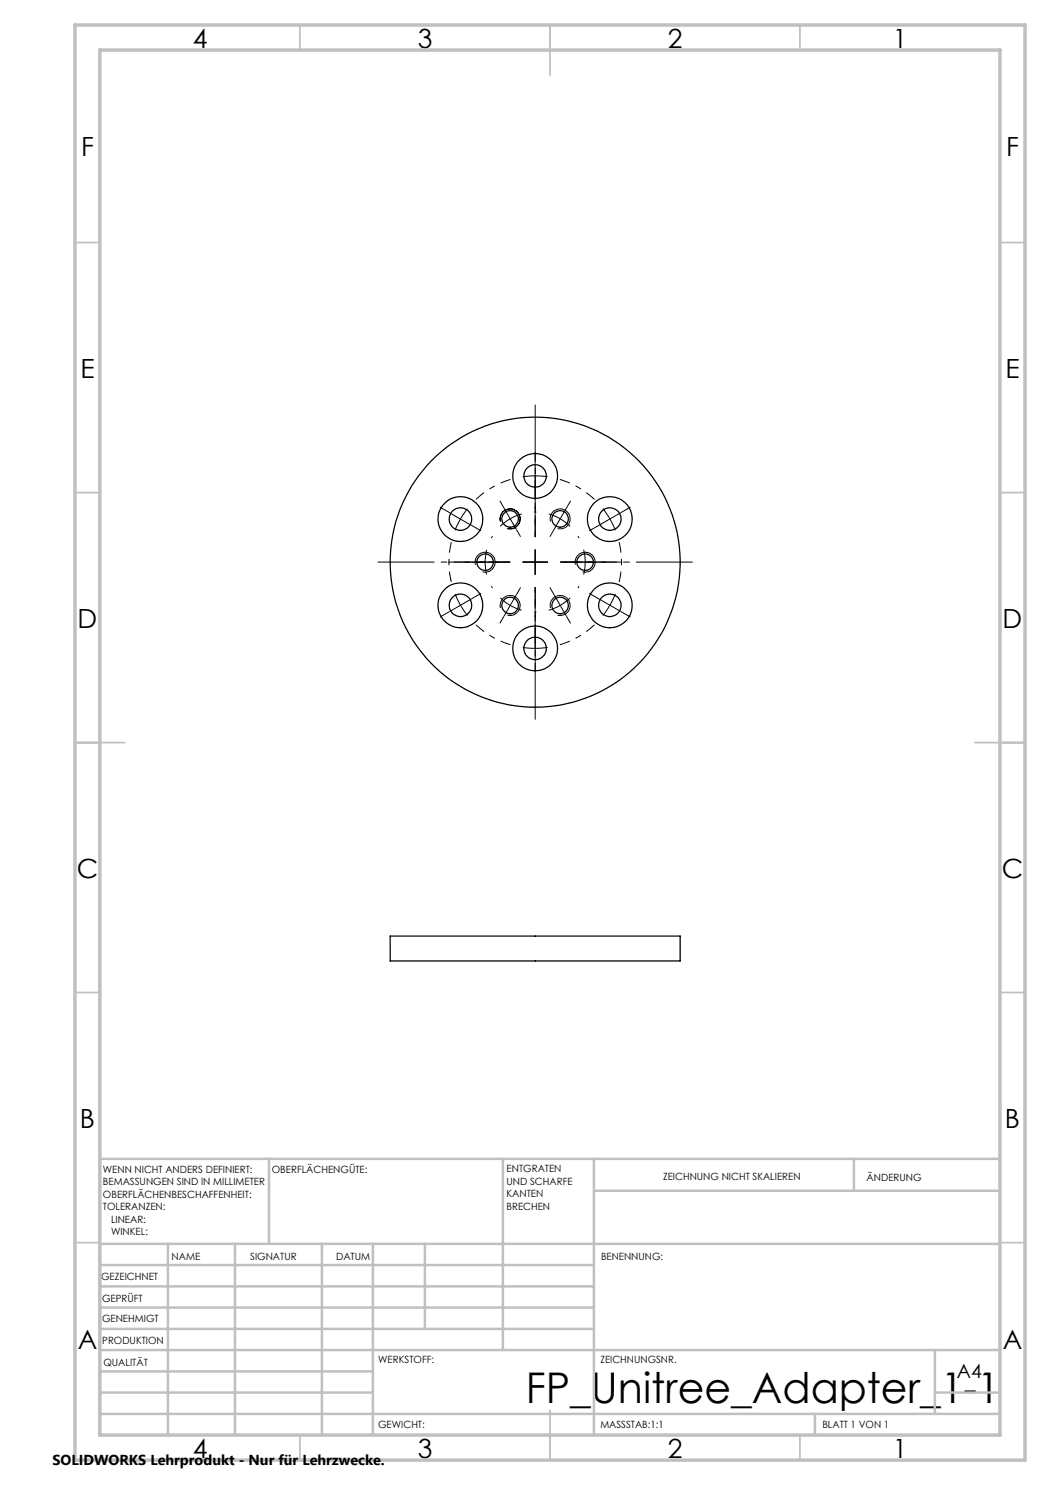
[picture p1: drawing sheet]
<svg xmlns="http://www.w3.org/2000/svg" width="210mm" height="297mm" viewBox="0 0 210 297" stroke-linecap="round" stroke-linejoin="round" font-family="sans-serif">
<g fill="none" stroke="#000" stroke-width=".25">
<path d="M78 187.2h58v5h-58z"/>
<circle cx="107" cy="95.2" r="4.5"/>
<circle cx="107" cy="95.2" r="2.25"/>
<circle cx="92.1" cy="103.8" r="4.5"/>
<circle cx="92.1" cy="103.8" r="2.26"/>
<circle cx="97" cy="112.4" r="1.65"/>
<circle cx="102" cy="103.8" r="1.65"/>
<circle cx="107" cy="112.4" r="29"/>
<circle cx="112" cy="103.8" r="1.65"/>
<circle cx="117" cy="112.4" r="1.65"/>
<circle cx="122" cy="103.8" r="2.25"/>
<circle cx="122" cy="103.8" r="4.5"/>
<circle cx="92.1" cy="121.1" r="4.5"/>
<circle cx="92.1" cy="121.1" r="2.26"/>
<circle cx="102" cy="121.1" r="1.65"/>
<circle cx="107" cy="129.7" r="4.5"/>
<circle cx="107" cy="129.7" r="2.25"/>
<circle cx="112" cy="121.1" r="1.65"/>
<circle cx="122" cy="121.1" r="2.25"/>
<circle cx="122" cy="121.1" r="4.5"/>
</g>
<g fill="none" stroke="#000" stroke-width=".2">
<path d="M89.9 102.5l2.2 1.3M92.1 103.8l-1.1 2.3M92.1 103.8l2.2 1.3M93.5 101.7l-1.4 2.1M94.5 112.4h5M95.1 113a1.99 1.99 0 0 1 1.8-2.5 1.99 1.99 0 0 1 2.1 2.1 1.99 1.99 0 0 1-2.5 1.8M97.3 110a9.8 9.8 0 0 0 0 4.9M100.1 104.3a2 2 0 0 1 1.8-2.5 2 2 0 0 1 2.1 2.2 2 2 0 0 1-2.5 1.7M104.5 112.4h5M107 109.9v5M110.1 104.3a2 2 0 0 1 1.8-2.5 2 2 0 0 1 2.1 2.2 2 2 0 0 1-2.5 1.7M115.1 113a2 2 0 0 1 1.7-2.6 2 2 0 0 1 2.2 2.2 2 2 0 0 1-2.5 1.8"/>
<path d="M100.1 121.6a2 2 0 0 1 1.8-2.5 2 2 0 0 1 2.1 2.2 2 2 0 0 1-2.5 1.7M110.1 121.6a2 2 0 0 1 1.8-2.5 2 2 0 0 1 2.1 2.2 2 2 0 0 1-2.5 1.7"/>
</g>
<g fill="none" stroke="#000" stroke-width=".2" stroke-dasharray="15.2 1.3 1.3 1.3" stroke-linecap="butt">
<path d="M107 95.2l-2.4 .2M107 95.2l2.5 .2M107 95.2v-2.5M107 95.2v2.5M107 92.7v-2.3M107 97.7v2.2M89.9 102.5l-1.9-1.1M94.3 105l1.9 1.2M94.3 119.8l1.9-1.1M94.5 112.4h-1.6M98.3 117.2l.2 .4M98.5 107.2l-.2 .4"/>
<path d="M99.5 112.4h1.7M100.8 101.6l-.8-1.4M102 103.8l-1.9 1.5M102 103.8l2.3-1M102 103.8l-1.2-2.2M102 103.8l1.3 2.1M103.3 118.9l.8-1.4M103.3 105.9l.8 1.5M107 112.4v-2.5M107 112.4h-2.5M107 112.4v2.5M107 112.4h2.5"/>
<path d="M107.3 102.4h-.5M110.8 118.9l-.8-1.4M110.8 105.9l-.8 1.5M112 103.8l-2.3-1M112 103.8l2 1.5M112 103.8l1.3-2.2M112 103.8l-1.2 2.1M113.3 101.6l.8-1.4M114.5 112.4h-1.6M115.6 117.6l.2-.4M115.8 107.6l-.2-.4M117 112.4l-.3-2.5"/>
<path d="M117 112.4l-.3 2.5M117 112.4h2.5M117 112.4h-2.5M119.5 112.4h1.7M119.8 119.8l-1.9-1.1M119.8 105l-1.9 1.2M122 103.8l-1.4-2.1M122 103.8l1.1 2.2M122 103.8l2.1-1.3M122 103.8l-2.2 1.2M124.1 102.5l2-1.1M89.9 122.3l-1.9 1.1"/>
<path d="M92.1 121l1.4 2.1M92.1 121l-1.1-2.2M92.1 121l-2.2 1.3M92.1 121l2.2-1.2M100.8 123.2l-.8 1.5M102 121.1l2.3 .9M102 121.1l-1.9-1.5M102 121.1l-1.2 2.1M102 121.1l1.3-2.2M106.8 122.4h.5M107 129.7l2.5-.2M107 129.7l-2.4-.2"/>
<path d="M107 129.7v2.5M107 129.7v-2.5M107 132.2v2.2M107 127.2v-2.3M112 121.1l2-1.5M112 121.1l-2.3 .9M112 121.1l1.3 2.1M112 121.1l-1.2-2.2M113.3 123.2l.8 1.5M122 121l1.1-2.2M122 121l-1.4 2.1M122 121l2.1 1.3"/>
<path d="M122 121l-2.2-1.2M124.1 122.3l2 1.1"/>
</g>
<path d="M102.1 95.9a17.2 17.2 0 0 0-6.9 4M118.9 99.9a17.2 17.2 0 0 0-6.9-4M90.3 108.4a17.3 17.3 0 0 0 0 8M123.8 116.4a17.2 17.2 0 0 0 0-8M95.2 125a17.3 17.3 0 0 0 6.9 4M112 129a17.2 17.2 0 0 0 6.9-4" fill="none" stroke="#000" stroke-width=".2" stroke-dasharray="15.2 1.3 1.3 1.3" stroke-dashoffset="13.1" stroke-linecap="butt"/>
<path d="M102 112.4h-6.1M107 107.4v-6.1M107 117.4v6.2M112 112.4h6.2" fill="none" stroke="#000" stroke-width=".2" stroke-dasharray="15.2 1.3 1.3 1.3" stroke-dashoffset="14.1" stroke-linecap="butt"/>
<path d="M102 112.4h-12.4M107 107.4v-12.4M107 117.4v12.5M112 112.4h12.5" fill="none" stroke="#000" stroke-width=".2" stroke-dasharray="15.2 1.3 1.3 1.3" stroke-dashoffset="10.9" stroke-linecap="butt"/>
<path d="M102 112.4h-26.5M107 107.4v-26.5M107 117.4v26.5M112 112.4h26.5" fill="none" stroke="#000" stroke-width=".2" stroke-dasharray="15.2 1.3 1.3 1.3" stroke-dashoffset="3.9" stroke-linecap="butt"/>
<g fill="none" stroke="#c0c0c0" stroke-width=".35">
<path d="M60 5v5M110 5v10M160 5v5M15 48.5h5M200 48.5h5M15 98.5h5M200 98.5h5M15 148.5h10M195 148.5h10M15 198.5h5M200 198.5h5M15 248.5h5"/>
<path d="M200 248.5h5M60 287v5M110 282v10M160 287v5"/>
</g>
<g fill="none" stroke="#c0c0c0" stroke-width=".5">
<path d="M53.8 231.8v17M100.6 231.8v38.2M118.8 231.8v55.2M118.8 238.2h81.2M170.8 231.8v6.4M200 231.8h-180v55.2M20 248.8h180M20 257.3h98.8M20 253h98.8M33.6 248.8v38.2M47 248.8v38.2M64.4 248.8v38.2"/>
<path d="M74.6 248.8v38.2M85 248.8v17M20 265.8h98.8M20 261.5h98.8M20 278.5h54.6M20 274.3h54.6M20 270h180M187 278.5h13M187 270v12.8M20 282.8h180M163 282.8v4.2"/>
</g>
<path d="M15 5h190v287h-190zM20 10h180v277h-180z" fill="none" stroke="#c0c0c0" stroke-width=".7"/>
<text font-size="8.5" x="105.2" y="280.6">FP_Unitree_Adapter_1-1</text>
<g font-size="5.3">
<text x="38.5" y="9.5">4</text>
<text x="83.5" y="9.5">3</text>
<text x="133.5" y="9.5">2</text>
<text x="178.5" y="9.5">1</text>
<text x="16.2" y="31.3">F</text>
<text x="201.2" y="31.3">F</text>
<text x="16.1" y="75.5">E</text>
<text x="201.1" y="75.5">E</text>
<text x="15.5" y="125.5">D</text>
<text x="200.5" y="125.5">D</text>
<text x="15.4" y="175.5">C</text>
<text x="200.4" y="175.5">C</text>
<text x="16" y="225.5">B</text>
<text x="201" y="225.5">B</text>
<text x="15.5" y="269.8">A</text>
<text x="200.5" y="269.8">A</text>
<text x="38.5" y="291.5">4</text>
<text x="83.5" y="291.5">3</text>
<text x="133.5" y="291.5">2</text>
<text x="178.5" y="291.5">1</text>
</g>
<text font-size="3.9" x="191.4" y="275.6">A4</text>
<text font-size="2.9" x="10.5" y="292.9">SOLIDWORKS Lehrprodukt - Nur für Lehrzwecke.</text>
<g font-size="2">
<text x="20.6" y="234.6">WENN NICHT ANDERS DEFINIERT:</text>
<text x="20.6" y="237.1">BEMASSUNGEN SIND IN MILLIMETER</text>
<text x="20.6" y="239.6">OBERFLÄCHENBESCHAFFENHEIT:</text>
<text x="54.4" y="234.6">OBERFLÄCHENGÜTE:</text>
<text x="101.3" y="234.5">ENTGRATEN</text>
<text x="101.3" y="237">UND SCHARFE</text>
<text x="101.3" y="239.5">KANTEN</text>
<text x="132.6" y="236">ZEICHNUNG NICHT SKALIEREN</text>
<text x="173.3" y="236.2">ÄNDERUNG</text>
<text x="20.6" y="242.1">TOLERANZEN:</text>
<text x="22.2" y="244.6">LINEAR:</text>
<text x="101.3" y="242">BRECHEN</text>
<text x="22.2" y="247.1">WINKEL:</text>
<text x="34.3" y="252">NAME</text>
<text x="50" y="251.9">SIGNATUR</text>
<text x="67.2" y="251.9">DATUM</text>
<text x="120.2" y="251.9">BENENNUNG:</text>
<text x="20.2" y="256.1">GEZEICHNET</text>
<text x="20.4" y="260.3">GEPRÜFT</text>
<text x="20.4" y="264.4">GENEHMIGT</text>
<text x="20.5" y="268.8">PRODUKTION</text>
<text x="20.7" y="273.1">QUALITÄT</text>
<text x="75.6" y="272.5">WERKSTOFF:</text>
<text x="120.1" y="272.5">ZEICHNUNGSNR.</text>
<text x="75.6" y="285.5">GEWICHT:</text>
<text x="120.1" y="285.6">MASSSTAB:1:1</text>
<text x="164.5" y="285.6">BLATT 1 VON 1</text>
</g>
</svg>
